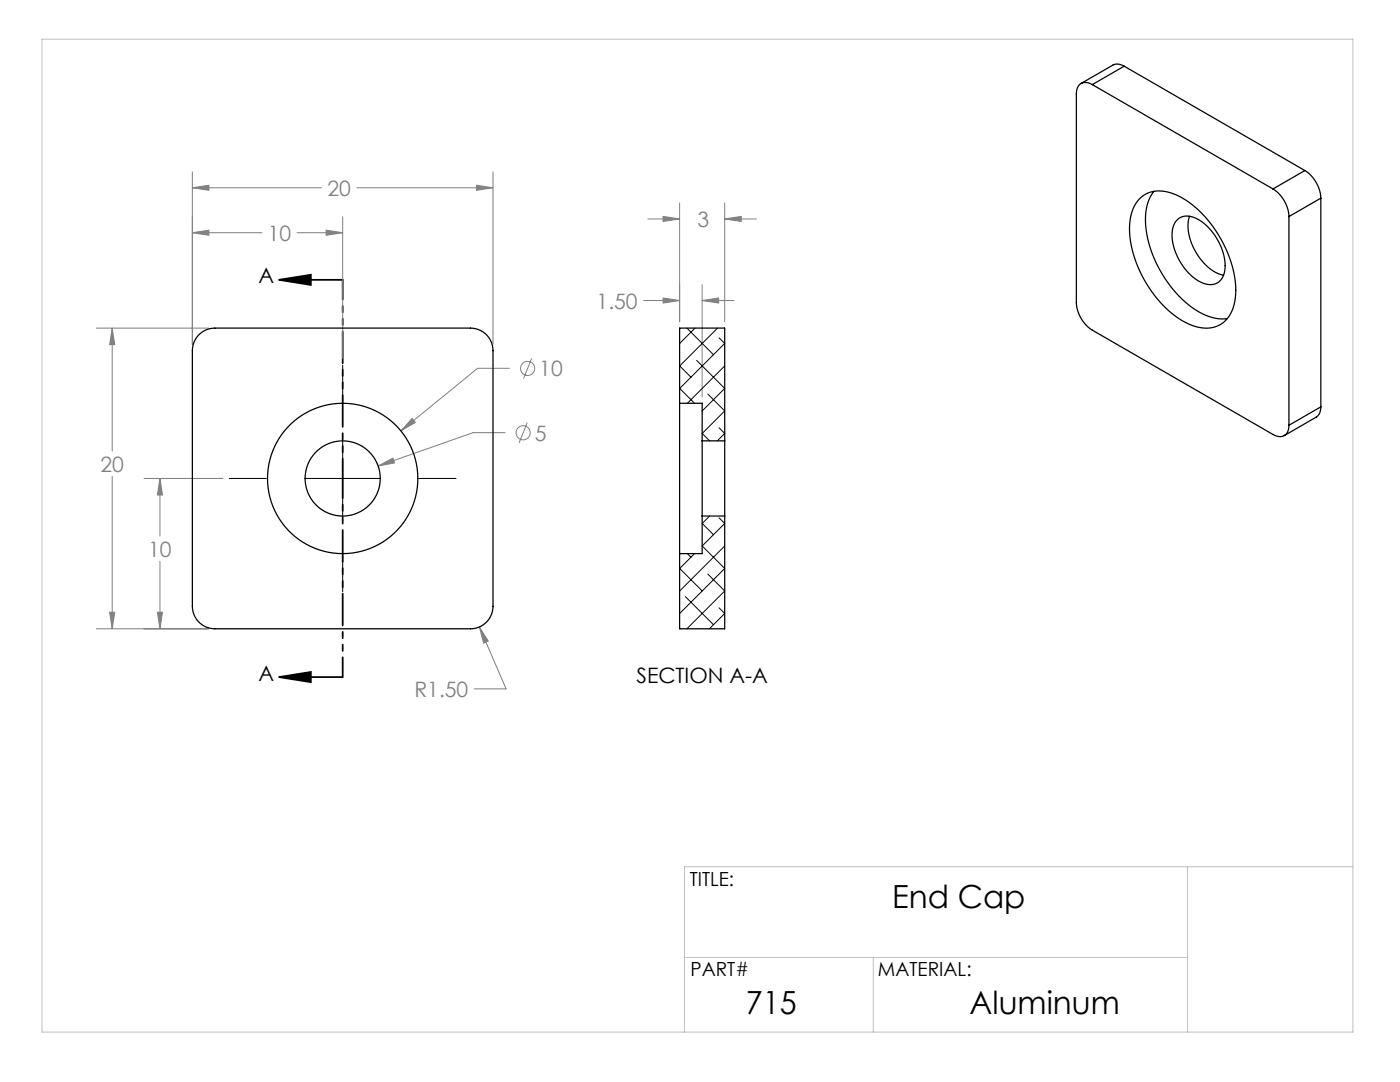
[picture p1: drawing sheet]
<svg xmlns="http://www.w3.org/2000/svg" width="279mm" height="216mm" viewBox="0 0 279 216" stroke-linecap="round" stroke-linejoin="round" font-family="sans-serif">
<g fill="none" stroke="#808080" stroke-width=".2">
<path d="M38.4 37.5l3.3-.5v1zM38.4 34.3v34.4M38.4 37.5h25.8M71.2 37.5h27.2M95.1 37l3.3 .5-3.3 .5zM98.4 34.3v34.4M38.4 46.4l3.3-.5v1zM38.4 46.4h13.8M59.3 46.4h9.1M65.1 45.9l3.3 .5-3.3 .5zM68.4 43.3v28.3M128.4 60h7.2"/>
<path d="M129.3 43.7h6.3M132.3 59.5l3.3 .5-3.3 .5zM132.3 43.2l3.3 .5-3.3 .5zM135.6 40.5v23.7M140.1 60l3.3-.5v1zM140.1 56.8v22.4M140.1 60h6.4M144.6 43.7l3.3-.5v1zM144.6 40.5v23.7M144.6 43.7h6.4M19.2 65.5h22.4M22.4 65.5l.5 3.3h-1z"/>
<path d="M22.4 65.5v24.5M101.7 73.5h-6.4l-15.3 12.5M106.1 71.5l-1.6 4M22.4 95v30.5M28.7 95.5h15.8M31.9 95.5l.5 3.3h-1zM31.9 95.5v11.5M75.5 93l2.9-1.6 .3 1zM82.2 83.5l.7 .8-2.9 1.7zM100.8 86.3h-6.4l-18.9 6.7M105.2 84.3l-1.6 4.1M31.9 112v13.5"/>
<path d="M19.2 125.5h22.4M21.9 122.2h1l-.5 3.3zM31.4 122.2h1l-.5 3.3zM95.7 125.1l1.7 2.8-.9 .4zM95.7 125.1l5.3 12.4h-6.3"/>
<circle cx="105.3" cy="73.5" r="1.41"/>
<circle cx="104.4" cy="86.4" r="1.41"/>
</g>
<path d="M55.7 55.8l6.3-1v2.1zM55.7 55.8h12.7M55.7 135.1l6.3-1v2zM55.7 135.1h12.7" fill="none" stroke="#000" stroke-width=".35"/>
<path d="M68.4 72.9v7.3M45.8 95.5h7.3M60.8 95.5h15.2M68.4 87.9v15.2M83.6 95.5h7.4M68.4 110.7v7.4" fill="none" stroke="#000" stroke-width=".2"/>
<path d="M68.4 95.5v39.6M68.4 95.5v-39.7" fill="none" stroke="#000" stroke-width=".35" stroke-dasharray="6.3 1.3 1.3 1.3 1.3 1.3" stroke-dashoffset="2.4"/>
<path d="M8.4 7.8h261.6v198.1h-261.6zM237 172.9v33M270 172.9h-133.4v33M136.6 191h100.4M174.3 191v14.9" fill="none" stroke="#c0c0c0" stroke-width=".2"/>
<path d="M55.7 135.1l6.3-1v2zM55.7 55.8l6.3-1v2.1z" fill="#000"/>
<path d="M21.9 122.2h1l-.5 3.3zM22.4 65.5l.5 3.3h-1zM38.4 37.5l3.3-.5v1zM95.1 37l3.3 .5-3.3 .5zM31.4 122.2h1l-.5 3.3zM31.9 95.5l.5 3.3h-1zM38.4 46.4l3.3-.5v1zM65.1 45.9l3.3 .5-3.3 .5zM82.2 83.5l-2.2 2.5 2.9-1.7zM75.5 93l3.2-.6-.3-1zM95.7 125.1l.8 3.2 .9-.4zM132.3 59.5l3.3 .5-3.3 .5zM140.1 60l3.3-.5v1zM144.6 43.7l3.3-.5v1zM132.3 43.2l3.3 .5-3.3 .5z" fill="#808080"/>
<g fill="none" stroke="#000" stroke-width=".25">
<path d="M218 16.9a1.94 1.94 0 0 0-2.3-.2 1.94 1.94 0 0 0-.9 2v41.7a7 7 0 0 0 3.2 5.5l36.1 20.8a1.94 1.94 0 0 0 2.2 .2 1.94 1.94 0 0 0 .9-2M218 16.9l36.1 20.8M224.4 13.2l-1.2-.4-1 .1-6.5 3.8M224.4 13.2l-6.4 3.7M224.4 13.2l36 20.8M227.4 39.6a6 6 0 0 1 6.6-1 20.9 20.9 0 0 1 10.6 10.9 17.2 17.2 0 0 1 1.5 11.9 5.6 5.6 0 0 1-7.4 3.8 19.1 19.1 0 0 1-10.4-9.5 18.8 18.8 0 0 1-2.6-12.9l.7-1.8zM230.3 38.2a10 10 0 0 0-1.5 8 23.8 23.8 0 0 0 10.4 16 8.7 8.7 0 0 0 5.7 1.4M254.1 37.7a7 7 0 0 1 3.1 5.5M260.4 34a7 7 0 0 1 3.2 5.5M260.4 34l-6.3 3.7M263.6 39.5l-6.4 3.7M263.6 39.5v41.7"/>
<path d="M235 43.8a3.6 3.6 0 0 1 4.6 .2 11.4 11.4 0 0 1 4.8 10 2.97 2.97 0 0 1-4.4 2.5 11.1 11.1 0 0 1-6-10.9l.5-1.2zM237.4 43.2a9.9 9.9 0 0 0 2.6 9 7.4 7.4 0 0 0 4.2 2.7M257.2 43.2v41.7M39.9 66.6l1.4-.8 1.6-.3h51a4.5 4.5 0 0 1 4.5 4.5v51a4.5 4.5 0 0 1-4.5 4.5h-51a4.5 4.5 0 0 1-4.5-4.5v-51l.1-1.1 .4-1zM135.6 80.5v30M135.6 80.5v-15h9v22.5M135.6 80.5h4.5v7.5M140.1 88v15M140.1 88h4.5M144.6 88v15M263.6 81.2l-.2 1.2-.6 .8-6.5 3.7M263.6 81.2l-6.4 3.7"/>
<path d="M140.1 103v7.5h-4.5M140.1 103h4.5M144.6 103v22.5h-9v-15"/>
<circle cx="68.4" cy="95.5" r="7.5"/>
<circle cx="68.4" cy="95.5" r="15"/>
</g>
<g fill="none" stroke="#000" stroke-width=".2">
<path d="M135.6 77.5l3 3M135.6 73l2.3 2.3M135.6 68.5h.1M137.1 65.5l5.3 5.3M138.7 65.5l-3.1 3M139 71.9l5.6 5.6-4.5 4.5M141.3 78.6l3.3 3.4-4.5 4.5M143.2 65.5l-7.6 7.5M143.5 67.4l1.1 1.1-9 9M144.6 73l-7.4 7.5M140.1 86.5l1.5 1.5M143.5 85.4l1.1 1.1-1.4 1.5"/>
<path d="M135.6 113.4l4.5 4.5M136.8 119l5.6 5.7M137.2 110.5l.7 .7M138.6 110.5l-3 3M140.1 108.9l4.5 4.5-9 9M140.1 104.4l2.3 2.3M141.3 114.6l3.3 3.3-7.5 7.6M141.6 103l-1.5 1.5M143.5 103.3l1.1 1.2-4.5 4.5M144.6 108.9l-9 9M135.6 122.4h.1M143.5 121.3l1.1 1.1-3 3.1"/>
</g>
<g font-size="6.3">
<text x="178.1" y="181.3">End Cap</text>
<text x="148.9" y="202.3">715</text>
<text x="193.5" y="202.3">Aluminum</text>
</g>
<g font-size="4.2" fill="#808080">
<text x="65.3" y="39.1">20</text>
<text x="139.2" y="45.3">3</text>
<text x="53.4" y="48">10</text>
<text x="119.1" y="61.6">1.50</text>
<text x="107.6" y="75.1">10</text>
<text x="106.7" y="87.9">5</text>
<text x="20" y="94.1">20</text>
<text x="29.6" y="111.1">10</text>
<text x="82.7" y="139.1">R1.50</text>
</g>
<g font-size="4.2">
<text x="51.6" y="56.6">A</text>
<text x="51.6" y="135.8">A</text>
<text x="127" y="136.3">SECTION A-A</text>
</g>
<g font-size="3.9">
<text x="137.7" y="176.8">TITLE:</text>
<text x="137.8" y="194.8">PART#</text>
<text x="175.2" y="194.8">MATERIAL:</text>
</g>
</svg>
